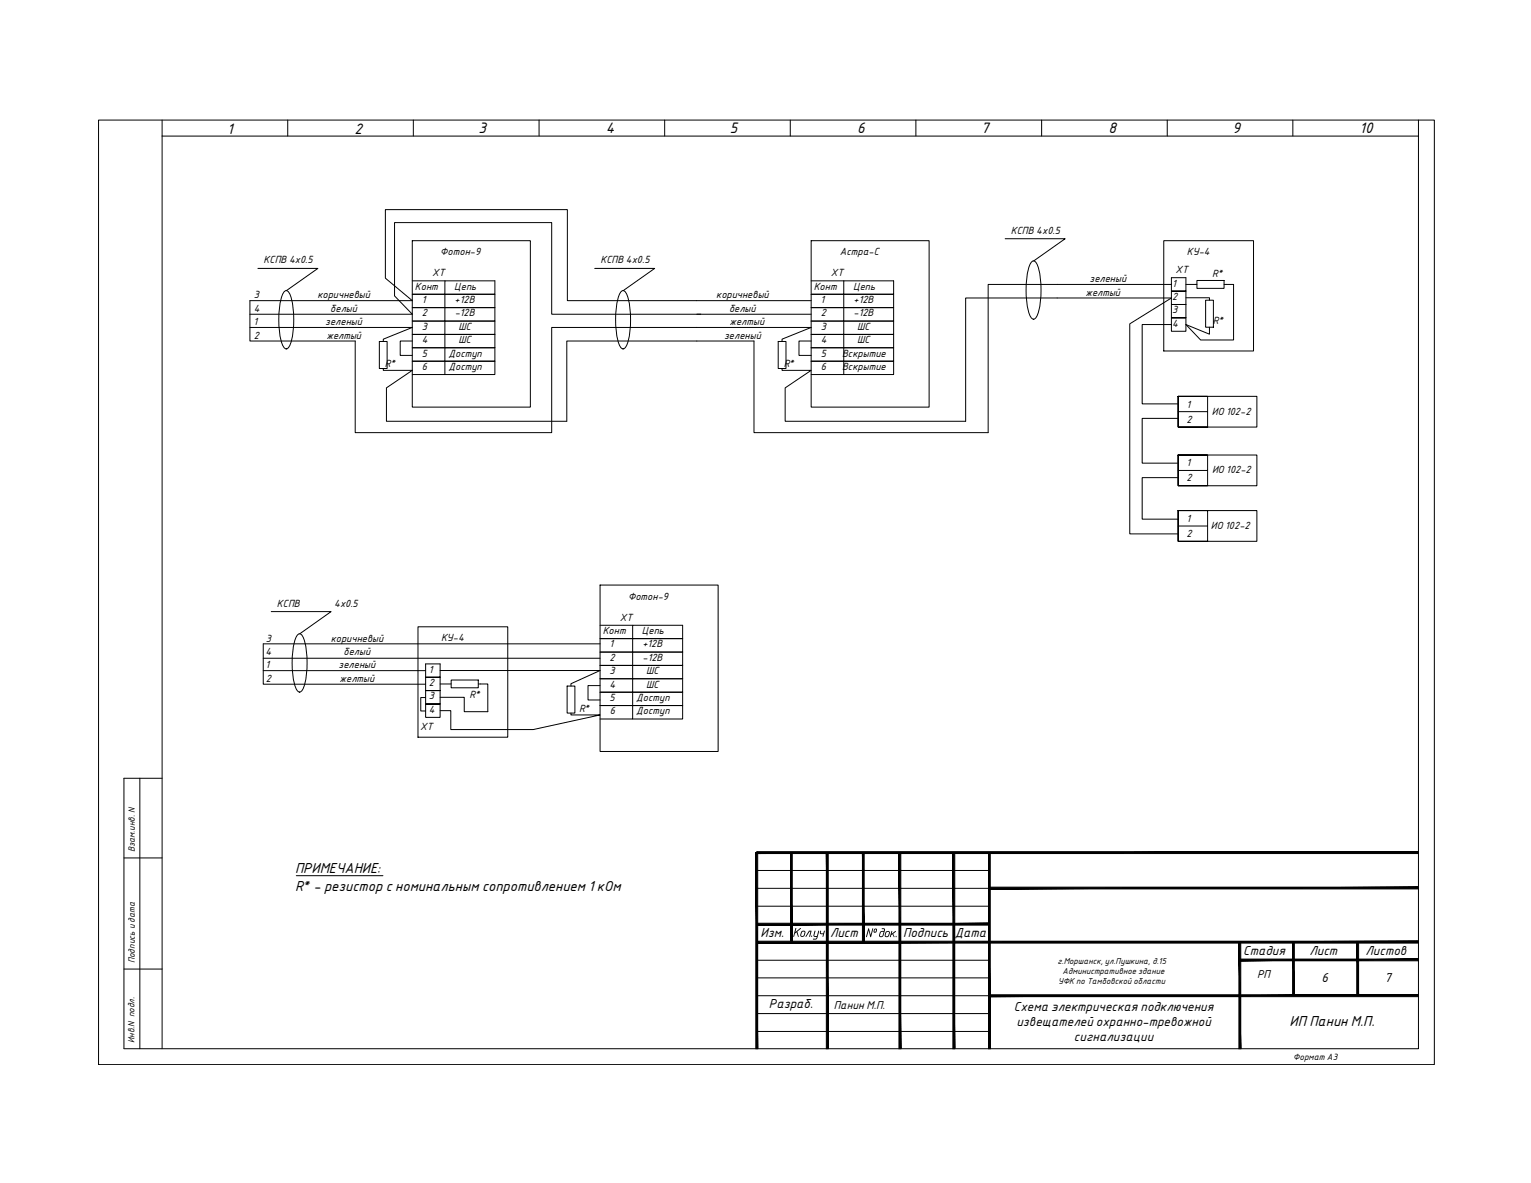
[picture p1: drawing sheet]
<svg xmlns="http://www.w3.org/2000/svg" width="279mm" height="216mm" viewBox="0 0 279 216" stroke-linecap="round" stroke-linejoin="round" font-family="sans-serif">
<!-- layer: DESC -->
<g fill="none" stroke="#000" stroke-width=".18">
<path d="M18 21.9h243.8v172.4h-243.8zM29.6 24.8h229.3v166.6h-236.3v-49.4h7M29.6 21.9v169.5M52.5 21.9v2.9M75.4 21.9v2.9M98.4 21.9v2.9M121.3 21.9v2.9M144.2 21.9v2.9M167.1 21.9v2.9M190.1 21.9v2.9M213 21.9v2.9M235.9 21.9v2.9"/>
<path d="M258.9 21.9v2.9M45.6 59.8h29.6l-5.3 2.1v.4M45.6 57.3h29.6l-3.2-3.3v-13.4h28.7v16.7h27.2M47.1 49h10.9l-5.7 4.1M52 53.1l.2-.1a1.78 1.78 0 0 1 1 1.6 15.5 15.5 0 0 1-.4 8.7l-.6 .4a1.78 1.78 0 0 1-.9-1.6 15.5 15.5 0 0 1 .4-8.7zM75.2 43.9h21.6v30.4h-21.6zM75.2 51.3h6M90.3 51.3h-9.1v2.4h-6M90.3 53.7h-9.1v2.4h-6M90.3 56.1h-9.1v2.5h-6M90.3 58.6h-9.1v2.4h-6M108.5 49h11l-5.8 4.1"/>
<path d="M113.4 53.1l.3-.1a1.78 1.78 0 0 1 1 1.6 15.5 15.5 0 0 1-.5 8.7l-.5 .4a1.78 1.78 0 0 1-1-1.6 15.5 15.5 0 0 1 .5-8.7zM127.2 57.3h20.8M148 54.9h-44.5v-16.6h-33.2v12.5l4.9 4.1h-29.6v7.3h19.2v16.8h35.9v-19.2h47.3l-5.3 2.1v.4M148 43.9h21.6v30.4h-21.6zM148 51.3h6M163.1 51.3h-9.1v2.4h-6M163.1 53.7h-9.1v2.4h-6M163.1 56.1h-9.1v2.5h-6M163.1 58.6h-9.1v2.4h-6M183.4 43.6h11l-5.8 4M188.3 47.7l.3-.1a1.78 1.78 0 0 1 1 1.6 15.5 15.5 0 0 1-.4 8.6l-.6 .5a1.78 1.78 0 0 1-.9-1.6 15.5 15.5 0 0 1 .4-8.7zM212.4 43.9h16.4v20.2h-16.4z"/>
<path d="M213.8 51.9h-33.5v27.1h-42.7v-16.8h-34.2v14.7h-32.9v-6.1l4.7-3.2h-5.3v-.3M213.8 50.7h2.6v2.4h-2.6h2.6v2.5h-2.6h2.6v2.4h-2.6h2.6v2.5h-2.6zM213.8 59.2h-5.4v14.5h6.6M216.4 54.3h4.3v.5M216.4 51.9h2M218.4 51.2h5v1.4h-5zM220 54.8h1.4v4.9h-1.4zM223.4 51.9h1.7v10.1h-6l-2.7-2.8 4.3 1.8v-1.3M69.2 62.3h1.4v5h-1.4zM75.2 68.4h6v-2.5h9.1v2.5h-9.1M75.2 62.2h-2.2v2.7h2.2M90.3 61h-9.1v2.5h-6"/>
<path d="M90.3 63.5h-9.1v2.4h-6M142 62.3h1.4v5h-1.4zM142.7 67.3v.3h5.3l-4.7 3.2v6.1h32.9v-22.5h37.6l-7.6 4.7v38.3h8.8M148 68.4h6v-2.5h9.1v2.5h-9.1M148 62.2h-2.2v2.7h2.2M163.1 61h-9.1v2.5h-6M163.1 63.5h-9.1v2.4h-6M215 72.3v5.6h5.4v-5.6h-5.4h14.4v5.6h-14.4zM215 76.4h-6.6v8.1h6.6M215 75.1h5.4M215 83v5.7h5.4v-5.7h-5.4h14.4v5.7h-14.4zM215 93.2v5.6h5.4v-5.6h-5.4h14.4v5.6h-14.4z"/>
<path d="M215 87.2h-6.6v7.5h6.6M215 85.9h5.4M215 96h5.4M49.5 111.6h10.9l-5.7 4.1M54.4 115.8l.3-.1a1.78 1.78 0 0 1 .9 1.5 15.5 15.5 0 0 1-.4 8.7l-.5 .4a1.78 1.78 0 0 1-1-1.6 15.5 15.5 0 0 1 .4-8.6zM76.3 114.4h16.4v20.1h-16.4zM109.5 106.8h21.6v30.3h-21.6zM109.5 117.5h-61.5v7.4h29.7M109.5 114.1h6M124.6 114.1h-9.1v2.5h-6M124.6 116.6h-9.1v2.4h-6M124.6 119h-9.1v2.4h-6"/>
<path d="M48 120.1h61.5M48 122.4h29.7M77.7 121.2h2.6v2.4h-2.6h2.6v2.4h-2.6h2.6v2.5h-2.6h2.6v2.4h-2.6zM77.7 127.3h-.9v2.5h.9M80.3 124.8h2M80.3 129.7h2v3.4h15l12.2-2.6h-5.3v-.4M80.3 122.4h29.2l-5.3 2.4v.4M82.3 124.1h5v1.4h-5zM87.3 124.8h1.7v5.1h-4.3v-2.6h-4.4M103.5 125.2h1.4v4.9h-1.4zM109.5 131.2h6v-2.4h9.1v2.4h-9.1M109.5 125.1h-2.2v2.6h2.2"/>
<path d="M124.6 121.4h-9.1v2.5h-6M124.6 123.9h-9.1v2.4h-6M124.6 126.3h-9.1v2.5h-6M22.6 156.6h7M25.5 142v49.4M54.1 159.8h15.8M138.1 158.9h42.4M22.6 176.9h7M138.1 178.5h42.4M138.1 162.1h42.4M138.2 175.2h42.2M138.2 165.4h42.4"/>
<path d="M180.5 175.2h.1M138.1 188.2h42.4M138.1 185h42.4M138.1 181.7h42.4"/>
</g>
<g fill="#000" stroke="#000" stroke-width=".18">
<path d="M138.1 155.4v.4l120.8-.4zM138.1 155.8l120.8-.4v.4z"/>
<path d="M137.9 155.6l.4 35.8v-35.8zM137.9 155.6l.4 35.8h-.4z"/>
<path d="M150.8 155.6l.3 35.8v-35.8zM150.8 155.6l.3 35.8h-.3z"/>
<path d="M164.1 155.6l.3 35.8v-35.8zM164.1 155.6l.3 35.8h-.3z"/>
<path d="M173.9 155.7l.3 35.7v-35.7zM173.9 155.7l.3 35.7h-.3z"/>
<path d="M180.4 155.6l.3 35.8v-35.8zM180.4 155.6l.3 35.8h-.3z"/>
<path d="M138.1 168.5v.3l42.4-.3zM138.1 168.8l42.4-.3v.3z"/>
<path d="M138.3 171.8v.3l120.6-.3zM138.3 172.1l120.6-.3v.3z"/>
<path d="M144.3 155.6v16.2h.3zM144.3 155.6h.3v16.2z"/>
<path d="M157.4 155.6v16.3h.3zM157.4 155.6h.3v16.3z"/>
<path d="M180.6 161.9v.3l78.3-.3zM180.6 162.2l78.3-.3v.3z"/>
<path d="M226.3 175v.4l32.6-.4zM226.3 175.4l32.6-.4v.4z"/>
<path d="M226.1 172l.3 19.4v-19.4zM226.1 172l.3 19.4h-.3z"/>
<path d="M235.9 172l.3 9.7v-9.7zM235.9 172l.3 9.7h-.3z"/>
<path d="M247.6 171.9l.3 9.8v-9.8zM247.6 171.9l.3 9.8h-.3z"/>
<path d="M180.5 181.6v.3l78.4-.3zM180.5 181.9l78.4-.3v.3z"/>
</g>
<g fill="#000">
<path d="M148.7 169.9h.1l-.1 .9h.4l.2-.9 .2-.1v.2l-.4 1.3-.2 .2h-.5v-.2h.5l.1-.3h-.3l-.2-.2zM149.7 169.9h.2v.4h.4l.1-.4h.1l-.3 1.1-.1-.1 .1-.4h-.4l-.2-.2zM162.7 169.9h.1l-.1 .5 .8-.5-.5 .5 .2 .6-.3-.5-.3 .2v.3h-.2z"/>
<circle cx="163.6" cy="170.9" r=".11"/>
</g>
<g font-size="2.7">
<text x="41.5" y="24.4">1</text>
<text x="64.7" y="24.4">2</text>
<text x="87.3" y="24.3">3</text>
<text x="110.6" y="24.3">4</text>
<text x="133.2" y="24.3">5</text>
<text x="156.4" y="24.3">6</text>
<text x="179.1" y="24.3">7</text>
<text x="202.3" y="24.3">8</text>
<text x="224.9" y="24.3">9</text>
<text x="248.1" y="24.3">10</text>
</g>
<g font-size="2.5">
<text x="53.8" y="159.3">ПРИМЕЧАНИЕ:</text>
<text x="53.8" y="162.5">R* - резистор с номинальным сопротивлением 1 кОм</text>
<text x="235.3" y="187.2">ИП Панин М.П.</text>
</g>
<g font-size="2.3">
<text x="138.8" y="171">Изм.</text>
<text x="144.6" y="171">Кол.уч</text>
<text x="151.5" y="171">Лист</text>
<text x="157.9" y="171">№ док.</text>
<text x="164.8" y="171">Подпись</text>
<text x="174.2" y="170.9">Дата</text>
<text x="226.9" y="174.3">Стадия</text>
<text x="239" y="174.3">Лист</text>
<text x="241.1" y="179.3">6</text>
<text x="249.2" y="174.3">Листов</text>
<text x="252.6" y="179.3">7</text>
<text x="140.3" y="184.1">Разраб.</text>
<text x="185" y="184.5">Схема электрическая подключения</text>
<text x="185.5" y="187.2">извещателей охранно-тревожной</text>
<text x="196" y="190">сигнализации</text>
</g>
<g font-size="2">
<text x="229.4" y="178.6">РП</text>
<text x="152.2" y="184.1">Панин М.П.</text>
</g>
<g font-size="1.8">
<text x="80.3" y="46.6">Фотон-9</text>
<text x="153.2" y="46.6">Астра-С</text>
<text x="184.5" y="42.6">КСПВ 4х0.5</text>
<text x="216.6" y="46.6">КУ-4</text>
<text x="48.1" y="48.1">КСПВ 4х0.5</text>
<text x="75.7" y="52.9">Конт</text>
<text x="78.9" y="50.4">XT</text>
<text x="82.9" y="52.9">Цепь</text>
<text x="109.6" y="48.1">КСПВ 4х0.5</text>
<text x="148.5" y="52.9">Конт</text>
<text x="151.6" y="50.4">XT</text>
<text x="155.7" y="52.9">Цепь</text>
<text x="198.1" y="54">желтый</text>
<text x="198.8" y="51.5">зеленый</text>
<text x="213.9" y="52.3">1</text>
<text x="214.5" y="49.8">XT</text>
<text x="221.2" y="50.6">R*</text>
<text x="46.3" y="59.4">1</text>
<text x="46.3" y="54.5">3</text>
<text x="46.3" y="56.9">4</text>
<text x="57.9" y="54.5">коричневый</text>
<text x="59.4" y="59.4">зеленый</text>
<text x="60.3" y="56.9">белый</text>
<text x="77" y="55.3">1</text>
<text x="77" y="57.7">2</text>
<text x="83" y="55.3">+12В</text>
<text x="83" y="57.7">-12В</text>
<text x="130.7" y="54.5">коричневый</text>
<text x="133" y="56.9">белый</text>
<text x="133.1" y="59.4">желтый</text>
<text x="149.7" y="55.3">1</text>
<text x="149.8" y="57.7">2</text>
<text x="155.8" y="55.3">+12В</text>
<text x="155.8" y="57.7">-12В</text>
<text x="213.9" y="59.6">4</text>
<text x="213.9" y="54.7">2</text>
<text x="213.9" y="57.2">3</text>
<text x="221.3" y="59.1">R*</text>
<text x="46.3" y="61.8">2</text>
<text x="59.6" y="61.8">желтый</text>
<text x="77" y="60.2">3</text>
<text x="77" y="62.6">4</text>
<text x="77" y="65.1">5</text>
<text x="81.8" y="65.1">Доступ</text>
<text x="83.6" y="60.2">ШС</text>
<text x="83.6" y="62.6">ШС</text>
<text x="132.2" y="61.8">зеленый</text>
<text x="149.8" y="60.2">3</text>
<text x="149.8" y="62.6">4</text>
<text x="149.8" y="65.1">5</text>
<text x="153.7" y="65.1">Вскрытие</text>
<text x="156.4" y="60.2">ШС</text>
<text x="156.4" y="62.6">ШС</text>
<text x="70.2" y="67">R*</text>
<text x="77" y="67.5">6</text>
<text x="81.8" y="67.5">Доступ</text>
<text x="143" y="67">R*</text>
<text x="149.8" y="67.5">6</text>
<text x="153.7" y="67.5">Вскрытие</text>
<text x="216.5" y="74.4">1</text>
<text x="216.5" y="77.2">2</text>
<text x="221.1" y="75.7">ИО 102-2</text>
<text x="216.5" y="85.1">1</text>
<text x="216.5" y="87.9">2</text>
<text x="221.2" y="86.4">ИО 102-2</text>
<text x="216.5" y="95.3">1</text>
<text x="216.5" y="98">2</text>
<text x="221" y="96.5">ИО 102-2</text>
<text x="50.5" y="110.7">КСПВ</text>
<text x="61" y="110.7">4х0.5</text>
<text x="113.1" y="113.3">XT</text>
<text x="114.6" y="109.4">Фотон-9</text>
<text x="48.5" y="119.6">4</text>
<text x="48.5" y="117.1">3</text>
<text x="60.4" y="117.1">коричневый</text>
<text x="62.7" y="119.6">белый</text>
<text x="80.5" y="117">КУ-4</text>
<text x="110" y="115.7">Конт</text>
<text x="111.2" y="118.2">1</text>
<text x="117.2" y="115.7">Цепь</text>
<text x="117.2" y="118.2">+12В</text>
<text x="48.5" y="122">1</text>
<text x="48.5" y="124.5">2</text>
<text x="61.8" y="122">зеленый</text>
<text x="62" y="124.5">желтый</text>
<text x="78.3" y="122.8">1</text>
<text x="78.3" y="125.2">2</text>
<text x="111.2" y="120.6">2</text>
<text x="111.2" y="123">3</text>
<text x="111.2" y="125.5">4</text>
<text x="117.3" y="120.6">-12В</text>
<text x="117.9" y="123">ШС</text>
<text x="117.9" y="125.5">ШС</text>
<text x="78.3" y="130.1">4</text>
<text x="78.3" y="127.6">3</text>
<text x="85.7" y="127.3">R*</text>
<text x="105.7" y="129.9">R*</text>
<text x="111.2" y="127.9">5</text>
<text x="111.3" y="130.4">6</text>
<text x="116.1" y="127.9">Доступ</text>
<text x="116.1" y="130.4">Доступ</text>
<text x="76.7" y="133.2">XT</text>
</g>
<g font-size="1.6">
<text x="24.6" y="155.6" transform="rotate(-90 24.6 155.6)">Взам.инв. N</text>
<text x="24.6" y="175.8" transform="rotate(-90 24.6 175.8)">Подпись и дата</text>
<text x="24.6" y="190.4" transform="rotate(-90 24.6 190.4)">Инв.N подл.</text>
<text x="236" y="193.4">Формат А3</text>
</g>
<g font-size="1.5">
<text x="193" y="175.9">г.Моршанск, ул.Пушкина, д.15</text>
<text x="193.1" y="179.5">УФК по Тамбовской области</text>
<text x="193.9" y="177.7">Административное здание</text>
</g>
</svg>
